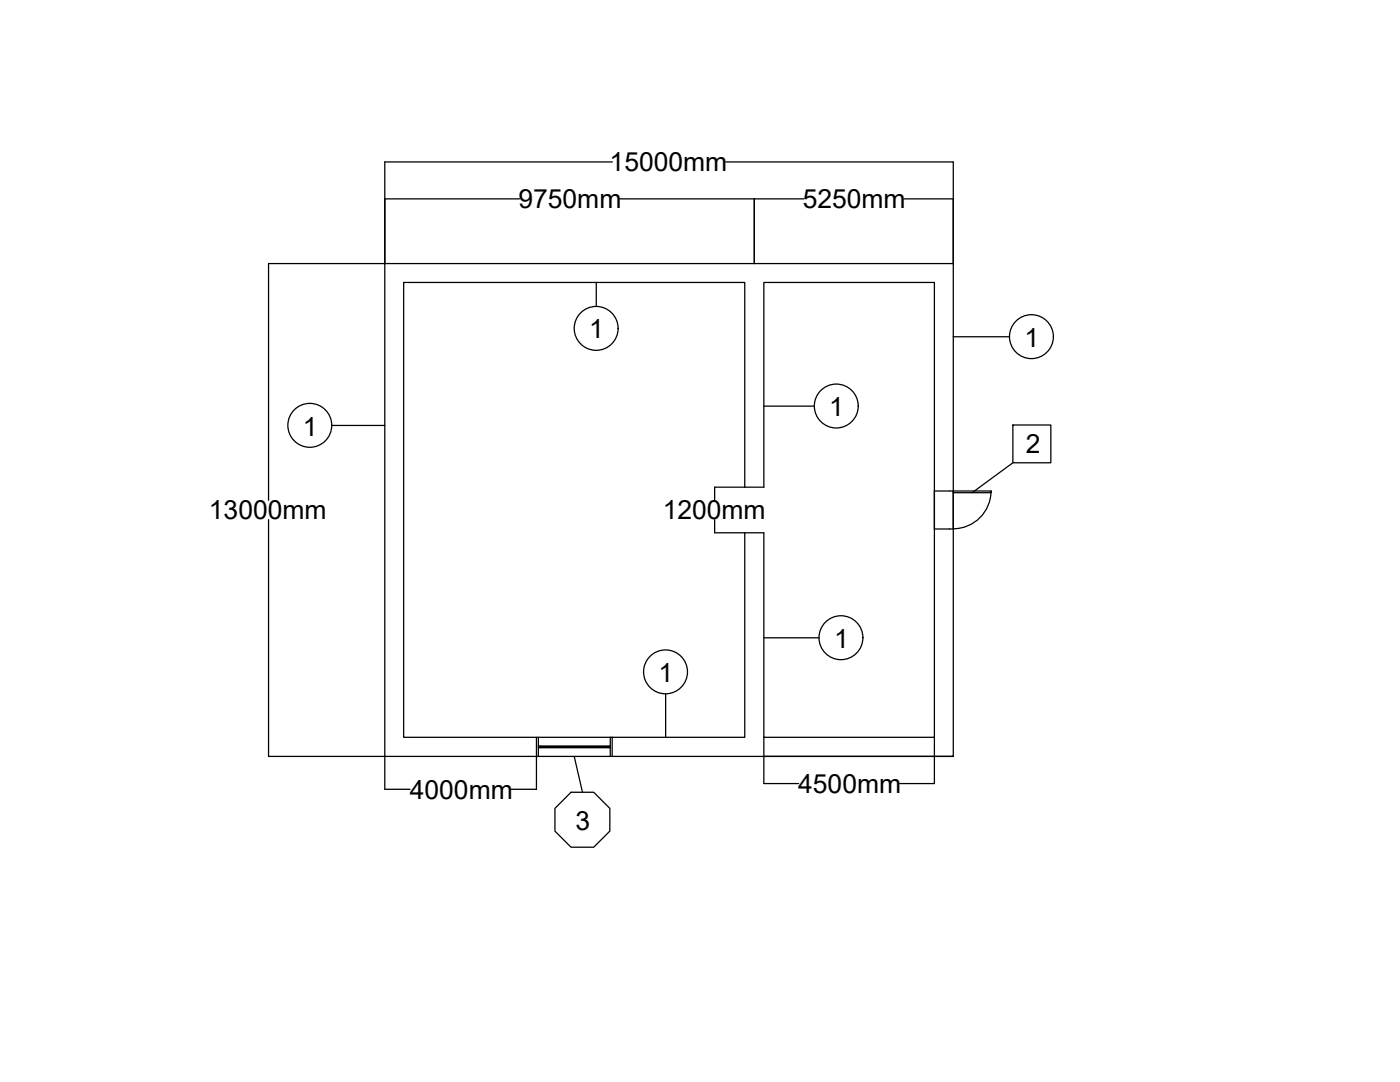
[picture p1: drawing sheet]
<svg xmlns="http://www.w3.org/2000/svg" width="279mm" height="216mm" viewBox="0 0 279 216" stroke-linecap="round" stroke-linejoin="round" font-family="sans-serif">
<!-- layer: 0 -->
<g fill="none" stroke="#000" stroke-width=".25">
<path d="M76.8 39.7h26.9M122.2 32.3h-45.4v20.3h-23.2v47.2M123.7 39.7h36.7M144.8 32.3h45.4v20.3M150.5 39.7v12.9M180.4 39.7h9.8M119 56.4v4.7M190.2 67.2h11.3M66.2 84.9h10.6M142.6 99.8v-2.6h9.8v-40.8h34.1v90.7h-34.1v-40.8h-9.8M148.6 97.2v-40.8h-68v90.7h26.5v3.8M152.4 81h10.1"/>
<path d="M186.5 98h3.7v7.6h-3.7zM190.2 98h7.6v.3h-7.6zM197.8 98a7.6 7.6 0 0 1-7.6 7.5M202.1 84.8h7.6v7.5h-7.6zM202.1 92.3l-8.1 6M53.6 103.7v47.2h23.2v6.6h5M142.6 103.7v2.6M148.6 106.3v40.8h-26.4M132.8 138.4v8.7M152.4 127.3h11.1M107.1 150.9h-30.3v-98.3h113.4v98.3h-37.8h37.8M107.1 150.9v6.6h-5.1"/>
<path d="M114.6 150.9l1.6 7.2M121.8 150.9h30.6M121.8 147.1h.4M122.2 147.1v3.8M152.4 147.1v9.3h7M186.5 147.1v9.3h-7"/>
<circle cx="119" cy="65.5" r="4.4"/>
<circle cx="205.8" cy="67.2" r="4.4"/>
<circle cx="61.8" cy="84.9" r="4.4"/>
<circle cx="166.9" cy="81" r="4.4"/>
<circle cx="132.8" cy="134.1" r="4.4"/>
<circle cx="167.8" cy="127.2" r="4.4"/>
<circle cx="116.2" cy="163.6" r="5.9"/>
</g>
<!-- layer: Layer1 -->
<path d="M107.1 147.1h.3v3.8h-.3M107.4 149.2h14.4M107.4 148.9h14.4M107.8 148.9v.3M121.6 149h-13.8h13.8M121.6 148.9v.3M121.8 147.1v3.8" fill="none" stroke="#000" stroke-width=".25"/>
<!-- layer: Layer2 -->
<path d="M107.4 147.1h14.4M107.4 150.9h14.4" fill="none" stroke="#000" stroke-width=".25"/>
<g font-size="5.3">
<text x="121.7" y="34.2">15000mm</text>
<text x="103.5" y="41.5">9750mm</text>
<text x="160.2" y="41.5">5250mm</text>
<text x="117.6" y="67.5">1</text>
<text x="204.4" y="69.2">1</text>
<text x="165.5" y="83.1">1</text>
<text x="60.4" y="86.9">1</text>
<text x="204.7" y="90.4">2</text>
<text x="41.7" y="103.6">13000mm</text>
<text x="132.2" y="103.6">1200mm</text>
<text x="166.5" y="129.3">1</text>
<text x="131.4" y="136.1">1</text>
<text x="81.8" y="159.4">4000mm</text>
<text x="159.3" y="158.2">4500mm</text>
<text x="114.9" y="165.5">3</text>
</g>
</svg>
